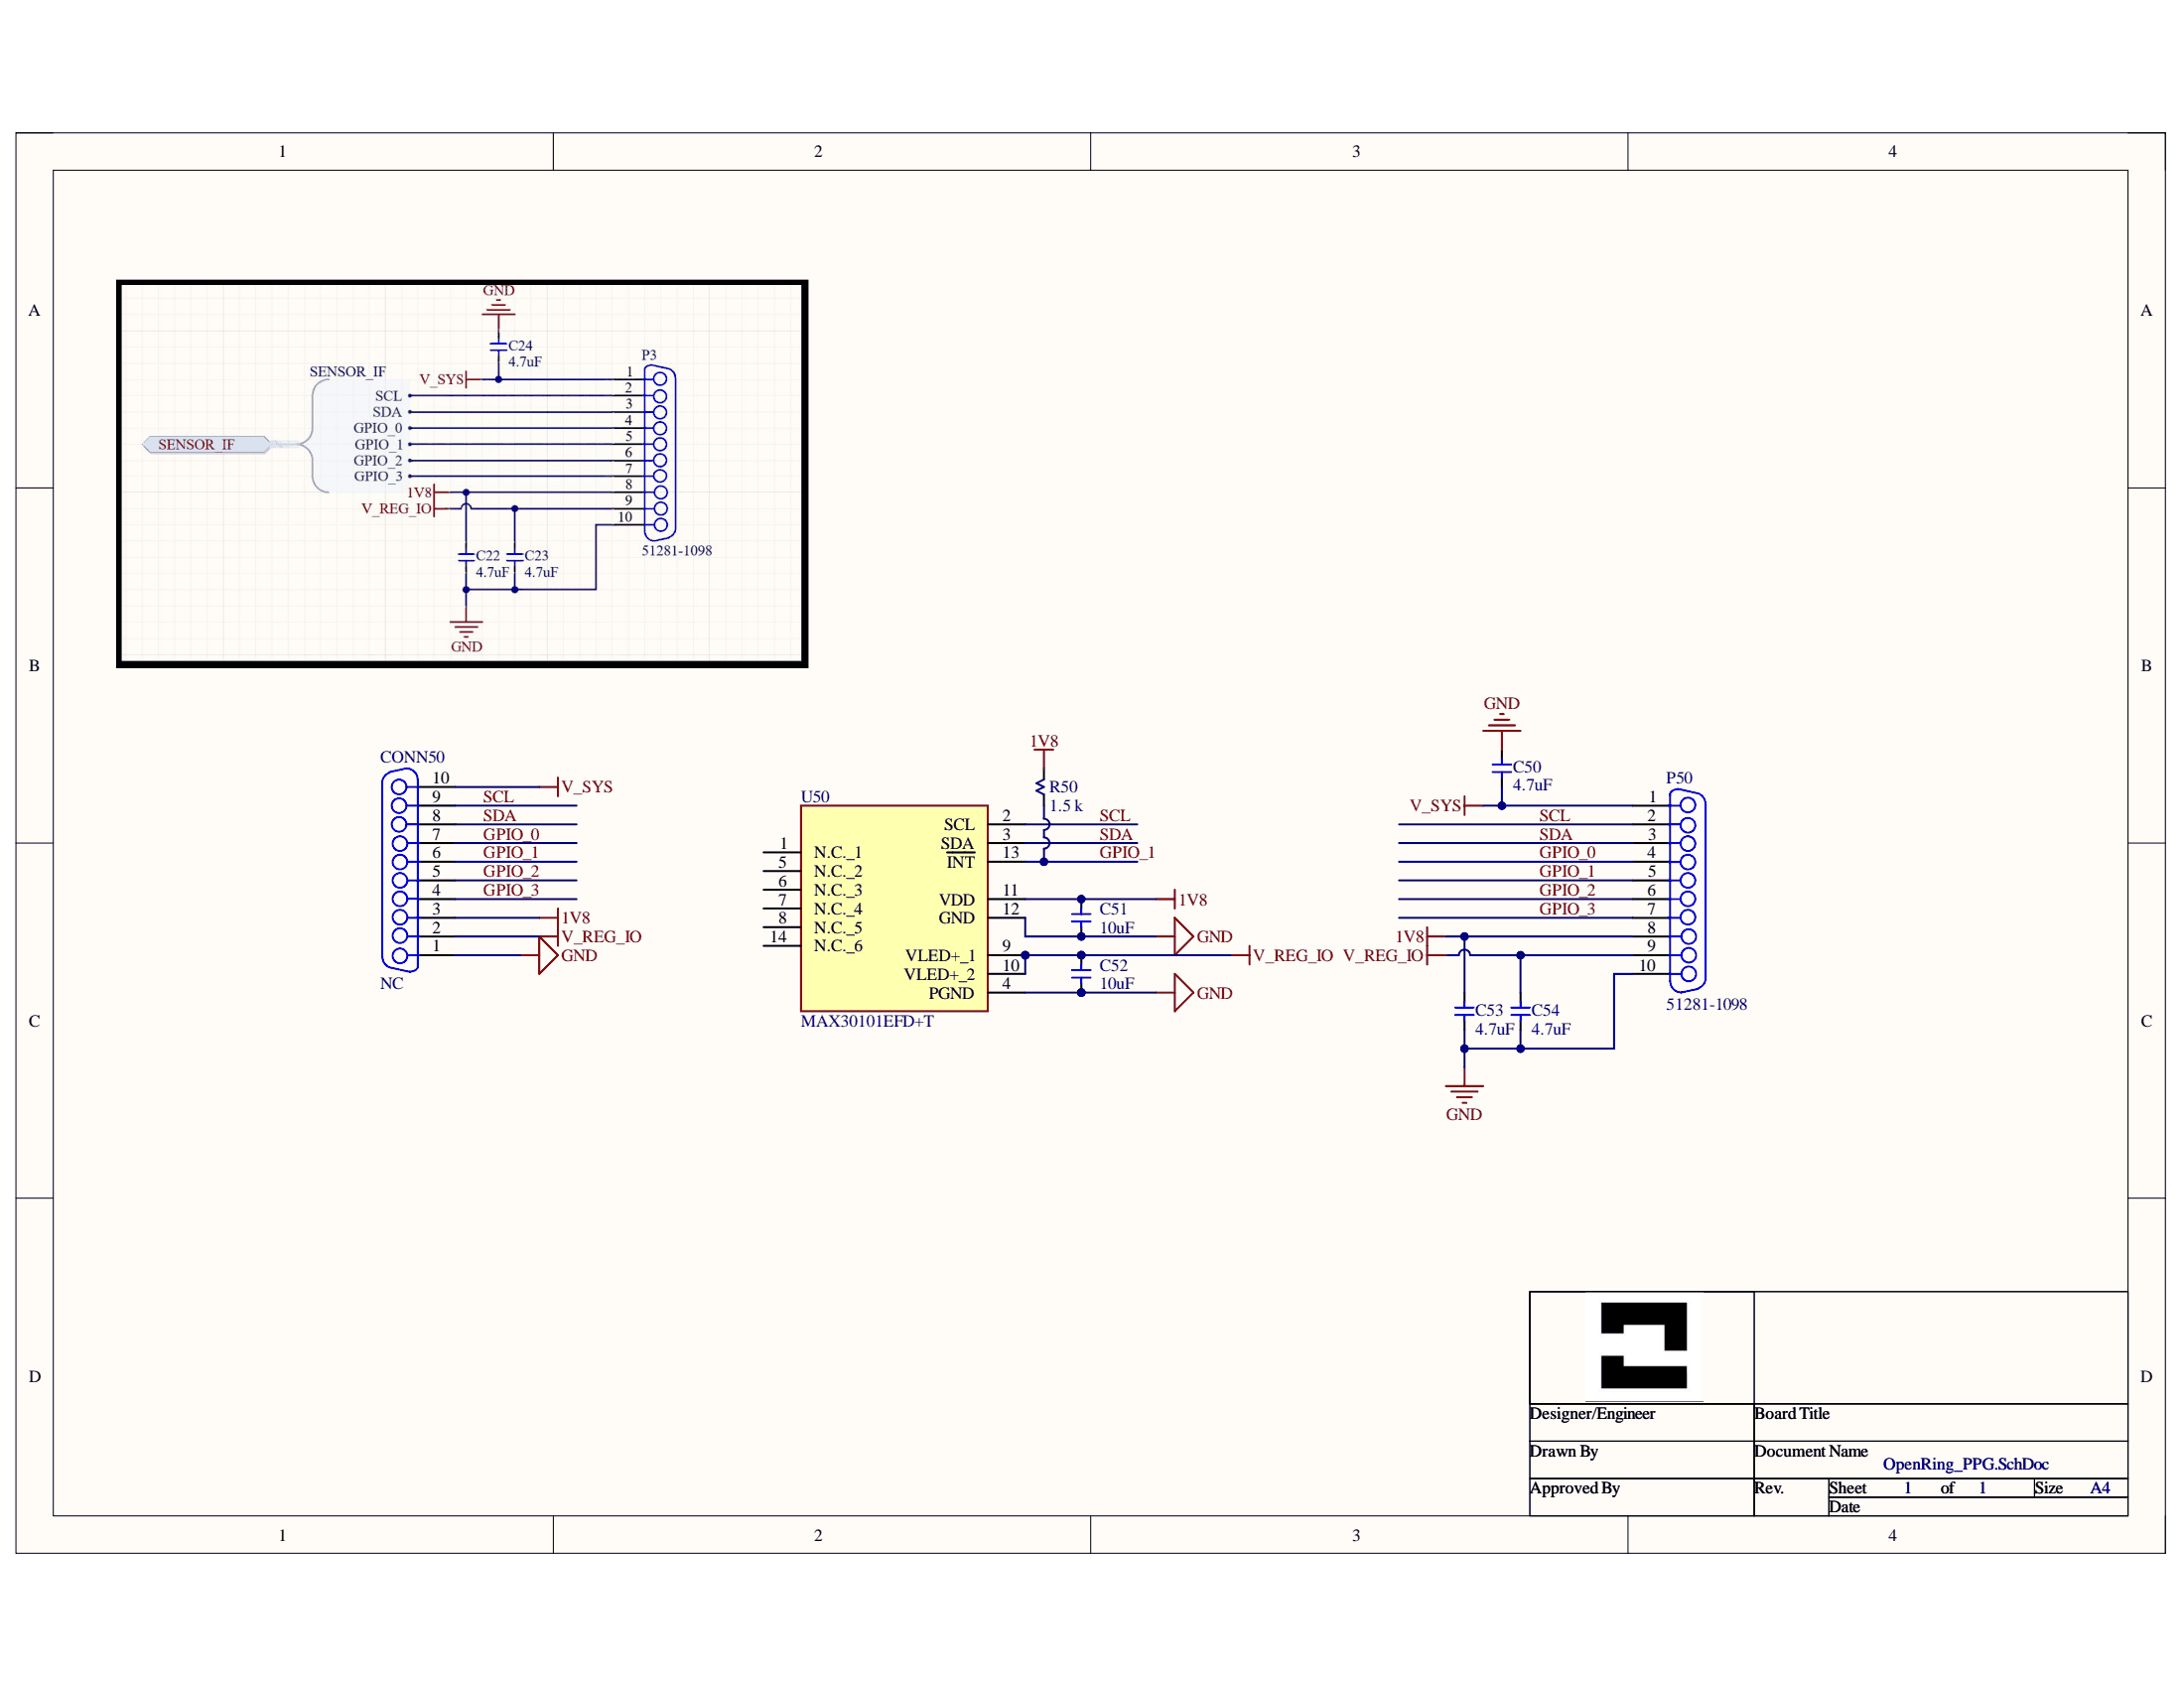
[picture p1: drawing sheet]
# Altium project SensWear-V1R0-PPG.PrjPcb
RevisionDate: 01.05.2025; Revision: A0; Project: SensWear-V1R0; Engineer: Yusein Ali; DrawnBy: Yusein Ali; BoardName: SensWear-PPG-RevA; ApprovedBy: Dariush Salami
1 sheet, 9 parts. Net scope: global (net labels, ports and power ports of the same name join across sheets).
Board file: SensWear-V1R0-PPG.PcbDoc

## Sheet SensWear_PPG.SchDoc
size A4; Size: A4; ApprovedBy: Dariush Salami; DrawnBy: Yusein Ali; Engineer: Yusein Ali; Revision: A0; SheetNumber: 1; SheetTotal: 1

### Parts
C50  4.7uF  [CAPC1005X05N]
C51  10uF  [CAPC1005X05N]
C52  10uF  [CAPC1005X05N]
C53  4.7uF  [CAPC1005X05N]
C54  4.7uF  [CAPC1005X05N]
CONN50  NC  [51281-1098-PCB]
P50  51281-1098  [51281-1098]
R50  1.5 k  [RESC1005X04N]
U50  MAX30101EFD+T  [14-LEAD-OESIP]

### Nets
1V8: C51.2 C53.2 CONN50.3 P50.8 R50.2 U50.11(VDD)
GND: C50.2 C51.1 C52.2 C53.1 C54.1 CONN50.1 P50.10 U50.4(PGND) U50.12(GND)
V_REG_IO: C52.1 C54.2 CONN50.2 P50.9 U50.9(VLED+_1) U50.10(VLED+_2)
V_SYS: C50.1 CONN50.10 P50.1
GPIO_0: CONN50.7 P50.4
GPIO_1: CONN50.6 P50.5 R50.1 U50.13(~{INT})
GPIO_2: CONN50.5 P50.6
GPIO_3: CONN50.4 P50.7
SCL: CONN50.9 P50.2 U50.2(SCL)
SDA: CONN50.8 P50.3 U50.3(SDA)

Not connected (* = marked no-connect by the designer): U50 1(N.C._1) 5(N.C._2) 6(N.C._3) 7(N.C._4) 8(N.C._5) 14(N.C._6)
